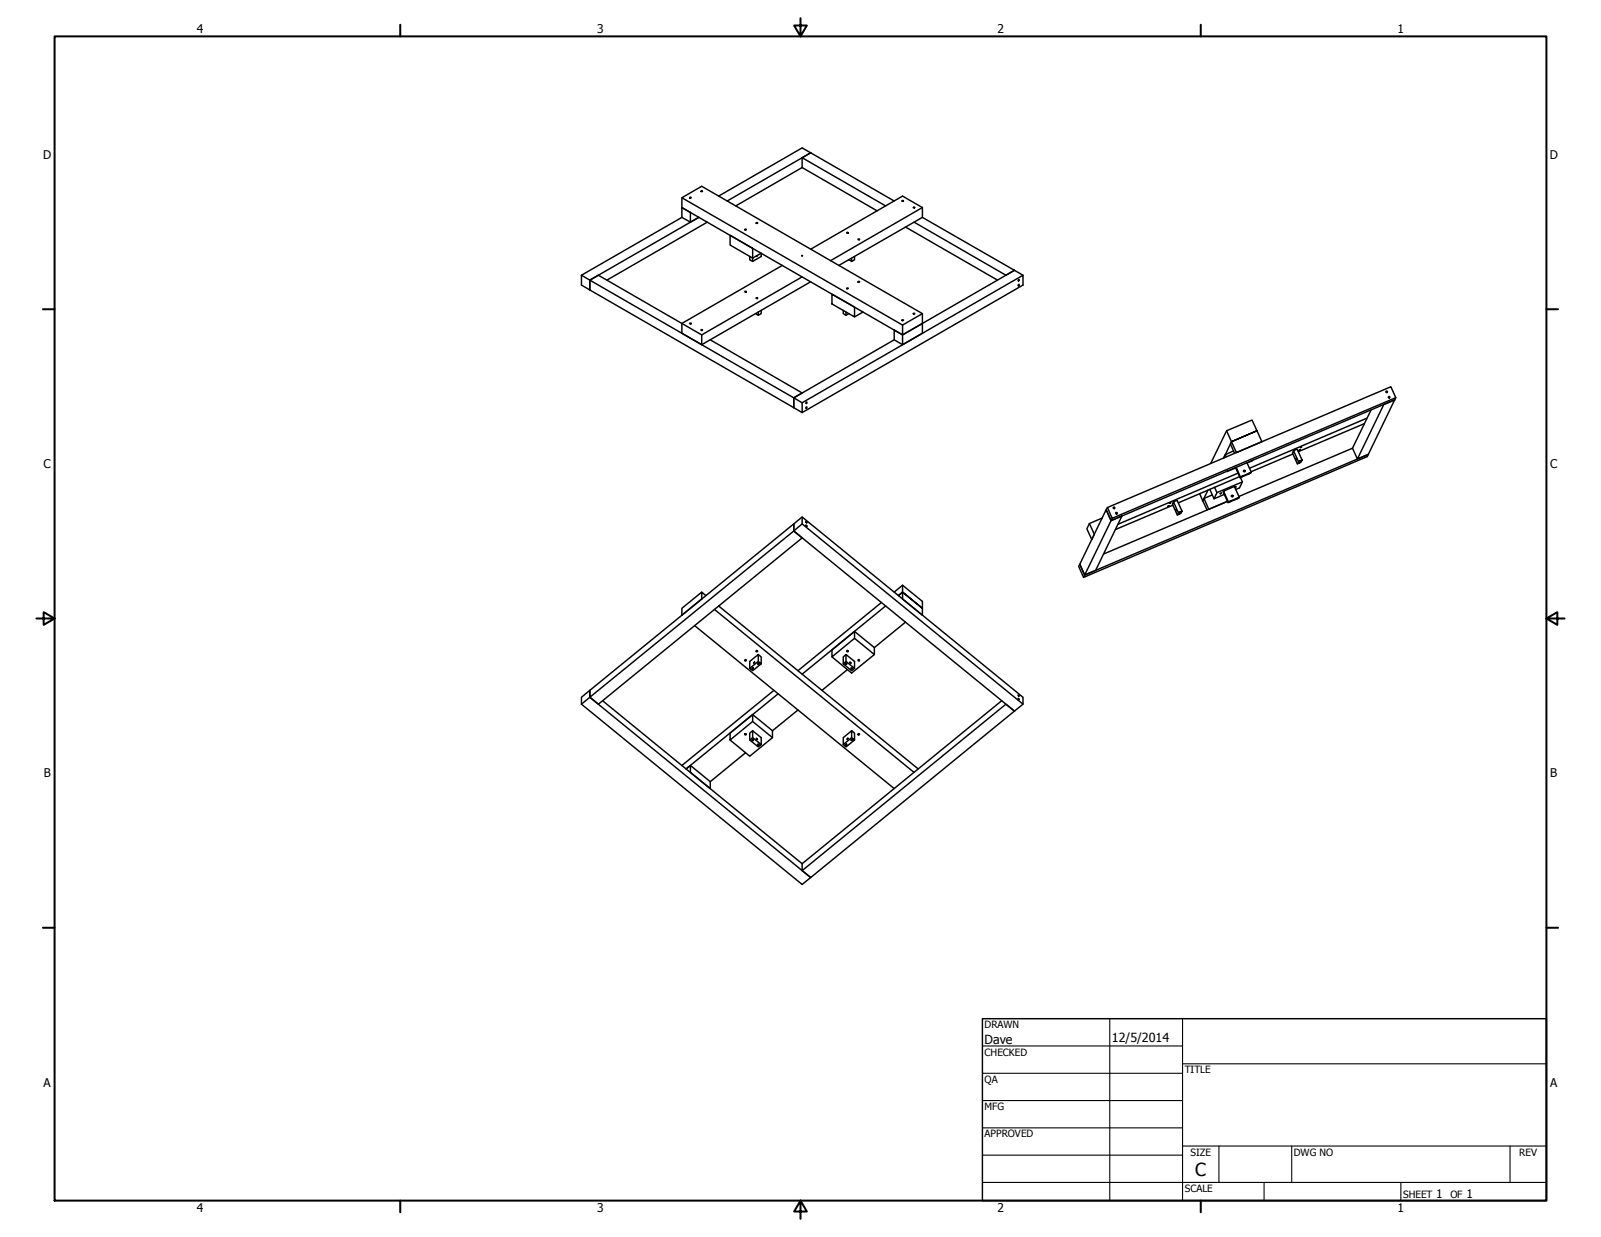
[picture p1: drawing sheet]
<svg xmlns="http://www.w3.org/2000/svg" width="559mm" height="432mm" viewBox="0 0 559 432" stroke-linecap="round" stroke-linejoin="round" font-family="sans-serif">
<!-- layer: Visible (ANSI) -->
<g fill="none" stroke="#000" stroke-width=".51">
<path d="M280 58.5v-3.4l29.1 16.8M280 58.5l-23.2 13.4M280 58.5l26.1 15.1M283 53.3l-3-1.7-29.2 16.9M283 53.3l-29.2 16.9M283 53.3l29.1 16.9M283 53.3l-3 1.8M238 69v3.5l77 44.4 6.9-4v3.4l-6.9 4-2.9-1.7v-3.4l2.9 1.7 6.9-4M238 72.5l3 1.7v3.3l-3-1.6zM238 75.9l-35.1 20.2M241 77.5l2.9-1.6-38 21.9v3.4l-3-1.7v-3.4M246.9 77.5l-35.1 20.3"/>
<path d="M263.9 77.8l.6 .1-.5 .1zM314.8 70.1l.4-.1 .1 .2zM316 79.2l32.2 18.6M319 77.5l32.1 18.6 3-1.7-32.2 18.5M321.9 75.9l35.2 20.2M321.9 72.5l-6.9-4-32 18.5M321.9 72.5l-32 18.5M321.9 72.5v3.4M321.9 75.9l-29.1 16.7M202.9 96.1l3 1.7v3.4l71.2 41.1M254.8 82.1l7.9 4.6v3.4l-7.9-4.6zM261.7 89.5v1.2l1 .5v-1.1l3-1.7v1.1l-3 1.7"/>
<path d="M264.4 89.2l-.3 .3-.1-.2M273 92.6l-35 20.3v3.4l6.9 4 38.1-21.9M279.8 89.2l.3 .1zM280 96.6l-35.1 20.3M296.3 90.7l.9 .5M298.3 89.5v1.2l-1.1 .5v-1.1M299.5 98.3l.5 .1-.3 .2zM240.7 112.9l.5-.1-.2 .3zM244.7 115.1l.5 .2-.4 .1zM244.9 116.9l-36-20.8-3 1.7 71.2 41.1v3.4M244.9 116.9v3.4M247.9 118.6l32.1 18.6-2.9 1.7"/>
<path d="M260 101.7l.5 .2-.4 .1zM263.7 109.5l1 .5M264 103.9l.5 .2-.3 .2zM265.7 108.3v1.2l-1 .5v-1.1M290.4 102.7l7.9 4.5v3.4l-7.9-4.5zM294.3 108.3v1.2l1 .5v-1.1M296.3 109.5l-1 .5M301.2 108.9l-2.9 1.7M312.1 118.6l-35 20.3M314.8 111.7l.5 .1-.3 .2zM321.9 112.9v-3.4l-77-44.5-6.9 4 77 44.5v6.8M321.9 109.5l-6.9 4"/>
<path d="M277.1 138.9l2.9 1.7 77.1-44.5v3.4l-77.1 44.5v-3.4M277.1 138.9v3.4M486.8 139.6l.4-.8-99 42.1-1.7-3.7M486.8 139.6l-3.8 1.6-9.2 19-1.7-3.7 6.4-13.4M486.8 139.6l-9.2 19-3.8 1.6M487.2 138.8l-1.7-3.8-99 42.2-.4 .7 1.7 3.8 99-42.1M277.1 142.3l2.9 1.7M281.4 140.4l.3 .1-.2 .3-.3-.1zM281.4 142.1l.3 .1-.4 .4zM427.7 158.7l.3 .7M428.1 150.4l1.7 3.8-2.7 5.7 .6-1.2 2.8-1.3M430.9 158.2l-1.4-3.3 .3-.7 1.7 3.8 8.9-3.8-1.7-3.8-8.9 3.8 8.9-3.8-1.7-3.8-8.9 3.8-5.5 11.3"/>
<path d="M451.2 158.5l-14.5 6.2M451.5 157.4l-.4 .7 1.7 3.8 1.3-.5 .4-.8-1.3 .5-1.7-3.7 1.3-.6 1.7 3.8M453.4 157.2l.4-.1zM453.8 156.2l.5-.2zM472.1 156.5l-39.7 16.8M476.2 147.9l-23.1 9.8M477.1 146l-41 17.4M386.1 177.9l1.7 3.8-9.2 19-1.7-3.7zM407.6 176.7l.5-.2zM408.1 175.7l.5-.2zM409.4 176.3l-20.1 8.5M409.6 175.2l-.4 .8 1.7 3.8 1.3-.6 .4-.8-1.3 .5-1.7-3.7 1.2-.6 1.8 3.8"/>
<path d="M410.5 177.8l.2 .5zM411.3 178.9l-.4 .9M411.4 179.5l.5-.3zM411.7 178.9l.4-.2zM418.7 172.3l1.1 2.5M419.8 174.8l.4-.8 1.7 3.8 6.5-2.8-43.3 18.4M419.8 174.8l1.5 3.3M421.6 171.1l-1.8 3.7M423.1 172.8l-2.9 1.2M423.9 170.1l.9 1.9-1.1 2.1-1.4-3.3M425.9 172.3l.5-.2zM427 171.4l-.1 .3 1.7 3.8 3.8-1.6 .2-.3-1.8-3.8-3.8 1.6 1.8 3.8-.2 .3"/>
<path d="M427.3 172.6l-3.6 1.5M428.3 164.5h.1M429.1 175.1l.5-.2zM429.8 173.2l.4 .2M431 170.1l.5-.2zM431.3 163.3l-3 1.3M431.5 163.1l1.4 3.4-.1 .3M431.6 174.1l.5-.2zM432.1 165.2l-41.9 17.8M432.6 173.6l-3.8 1.6M432.7 166.4l-21.4 9.1M432.9 166.7l.7 1.5-1 2.1-1.3 .6"/>
<path d="M433.3 166.4l.5-.2zM433.6 168.2l-8.8 3.8M434 164.5l.5 .2M435.2 161.5l1.6 3.3-4 2-1.6-3.6M435.8 165.4l.5-.2zM436.8 164.8l-3.9 1.7M437.3 160.7l-2 .9M452.3 160l.3 .5zM453.2 161.1l-.4 .8M453.3 161.6l.5-.2zM453.6 161l.4-.2zM280 180.5v2.4l77.1 62.9-3 2.4"/>
<path d="M280 182.9l-2.9 2.5 2.9 2.4-71.1 58-3-2.4M281.2 183.3h.3l.1 .5zM376.9 197l1.7 3.7 99-42.1-.4 .8-99 42.1-1.7-3.8zM384.7 180.8l-4.5 2-.9 1.8 1.8 3.7 .9-1.8-1.8-3.7M388.2 180.9l-.4 .8 3.8-1.6-9.2 19-3.8 1.6M242.4 218.4l69.7 56.9M244.9 206.7l-6.9 5.6v2.5l6.9-5.7v-2.4l1.5 1.2M249.4 212.7l69.6 56.9M250.8 211.5l69.7 56.9M307.7 210.3l-29.2 23.8M309.1 211.5l-29.1 23.8M315 204.3v2.4l-1.4 1.2 1.4-1.2v2.4l6.9 5.7v-2.5l-6.9-5.6 6.9 5.6v-2.4l-6.9-5.6-2.9 2.4"/>
<path d="M316 217.2l-10.8 8.9M378.6 200.7l-.4 .8M263.1 231.2l.3-.1-.4 .4zM264.7 228.5l-3 2.4v2.4l1 .8 3-2.4-1-.8v-2.4l1 .8v2.4M264.7 230.9l-3 2.4M295.3 228.5l-1 .8v2.4l2.9 2.4 1.1-.8v-2.4l-3-2.4v2.4l-1 .8M295.3 230.9l3 2.4M295.8 233.7l-8.9 7.3M296.6 231.1l.4 .4zM298.3 220.4v2.4M305.2 228.5l-6.9-5.7-7.9 6.5v-2.4l7.9-6.5 6.9 5.7v2.4l-8 6.4-6.8-5.6M202.9 243.4l3-2.4v2.4l77.1 62.9-3 2.4-77.1-62.9z"/>
<path d="M205.9 241l71.2-58.1v2.5l-71.2 58zM205.9 243.4l-3 2.4M210.3 244.6l69.7 56.9M262.7 249.4l-7.9 6.5v2.4l7.9-6.5v-2.4l6.9 5.7v2.4l-7.9 6.5-6.9-5.7M262.7 255.1l-1 .8v2.4l3 2.4 1-.8v-2.4l-3-2.4v2.4l-1 .8M262.7 251.8l6.9 5.7M262.7 257.5l3 2.4M264 257.7l.4 .4zM270.1 241l-32.1 26.2M271.6 242.2l-32.1 26.2 1.5-1.2v2.4l6.9 5.7v-2.4l-6.9-5.7M278.5 247.8l-8.9 7.3M295.7 257.8l.3-.1-.4 .4z"/>
<path d="M297.2 255.1l-2.9 2.4v2.4l1 .8 3-2.4-1.1-.8v-2.4l1.1 .8v2.4M297.2 257.5l-2.9 2.4M349.6 244.6l-69.6 56.9v2.4l71.1-58.1 3 2.4M354.1 248.2l-71.1 58.1-3-2.4M355.3 242.6l.4 .4zM355.3 243.8l.4 .4zM357.1 245.8v-2.4l-77.1-62.9-2.9 2.4v2.5l77 62.8M260.2 262.8l-12.3 10.1"/>
<circle cx="241" cy="69" r=".24"/>
<circle cx="244.9" cy="66.7" r=".24"/>
<circle cx="319" cy="72.5" r=".22"/>
<circle cx="260.2" cy="80.2" r=".23"/>
<circle cx="295.8" cy="81.3" r=".23"/>
<circle cx="299.7" cy="83.6" r=".23"/>
<circle cx="355.6" cy="97.8" r=".26"/>
<circle cx="355.6" cy="99.5" r=".26"/>
<circle cx="295.8" cy="100.7" r=".26"/>
<circle cx="319.1" cy="109.5" r=".23"/>
<circle cx="484" cy="136.8" r=".29"/>
<circle cx="484.8" cy="138.7" r=".28"/>
<circle cx="388.8" cy="177.3" r=".28"/>
<circle cx="389.7" cy="179.1" r=".29"/>
<circle cx="430.1" cy="173.1" r=".28"/>
<circle cx="434.3" cy="164.4" r=".27"/>
<circle cx="281.4" cy="182.3" r=".19"/>
<circle cx="260.2" cy="230.5" r=".25"/>
<circle cx="262.7" cy="233.3" r=".25"/>
<circle cx="264.2" cy="227.3" r=".27"/>
<circle cx="264.7" cy="231.7" r=".25"/>
<circle cx="295.3" cy="231.7" r=".25"/>
<circle cx="295.8" cy="227.3" r=".26"/>
<circle cx="297.3" cy="233.4" r=".27"/>
<circle cx="299.7" cy="230.5" r=".25"/>
<circle cx="260.2" cy="256.3" r=".25"/>
<circle cx="262.7" cy="258.3" r=".26"/>
<circle cx="264.7" cy="260" r=".25"/>
<circle cx="295.3" cy="259.9" r=".25"/>
<circle cx="297.3" cy="258.3" r=".27"/>
<circle cx="299.8" cy="256.3" r=".27"/>
</g>
<!-- layer: Border (ANSI) -->
<g fill="none" stroke="#000" stroke-width=".7">
<path d="M19 12.7h520.8v406.4h-520.8zM139.7 8.6v4.1M279.4 6.3v6.4l-2.2-3.8h4.4l-2.2 3.8M419.1 8.6v4.1M15 107.9h4M539.8 107.9h4M12.7 215.9h6.3l-3.8-2.2v4.4l3.8-2.2M539.8 215.9l3.8 2.2v-4.4l-3.8 2.2h6.3M15 323.8h4M539.8 323.8h4M139.7 419.1v4.1M279.4 419.1l2.2 3.8h-4.4l2.2-3.8v6.3"/>
<path d="M419.1 419.1v4.1"/>
</g>
<!-- layer: Title (ANSI) -->
<g fill="none" stroke="#000" stroke-width=".38">
<path d="M387.3 355.6v63.5M412.7 355.6v63.5M342.9 365.1h69.8M342.9 374.6h69.8M412.7 371.3h127.1M342.9 384.2h69.8M342.9 393.7h69.8M342.9 412.7h196.9M342.9 403.2h69.8M412.7 400h127.1M425.4 400v12.7M441.2 412.7v6.4"/>
<path d="M450.8 400v12.7M488.9 412.7v6.4M527 400v12.7"/>
</g>
<path d="M342.9 355.6h196.9v63.5h-196.9z" fill="none" stroke="#000" stroke-width=".51"/>
<text font-size="6.3" x="417.2" y="410.6">C</text>
<g font-size="4.4">
<text x="343.7" y="364.3">Dave</text>
<text x="388.1" y="363.7">12/5/2014</text>
</g>
<g font-size="4.2">
<text x="68.7" y="11.7">4</text>
<text x="208.4" y="11.7">3</text>
<text x="348.1" y="11.7">2</text>
<text x="487.8" y="11.7">1</text>
<text x="15.1" y="55.5">D</text>
<text x="540.9" y="55.5">D</text>
<text x="15.2" y="163.4">C</text>
<text x="541" y="163.4">C</text>
<text x="15.3" y="271.4">B</text>
<text x="541.1" y="271.4">B</text>
<text x="15.2" y="379.3">A</text>
<text x="541" y="379.3">A</text>
<text x="501.3" y="418.3">1</text>
<text x="511.8" y="418.3">1</text>
<text x="68.7" y="423.2">4</text>
<text x="208.4" y="423.2">3</text>
<text x="348.1" y="423.2">2</text>
<text x="487.8" y="423.2">1</text>
</g>
<g font-size="3.5">
<text x="343.7" y="358.9">DRAWN</text>
<text x="343.7" y="368.5">CHECKED</text>
<text x="413.5" y="374.6">TITLE</text>
<text x="343.7" y="378">QA</text>
<text x="343.7" y="387.5">MFG</text>
<text x="343.7" y="397.1">APPROVED</text>
<text x="415.5" y="403.4">SIZE</text>
<text x="451.6" y="403.4">DWG NO</text>
<text x="530.3" y="403.4">REV</text>
<text x="413.5" y="416.1">SCALE</text>
<text x="489.7" y="418.3">SHEET</text>
<text x="506.2" y="418.3">OF</text>
</g>
</svg>
